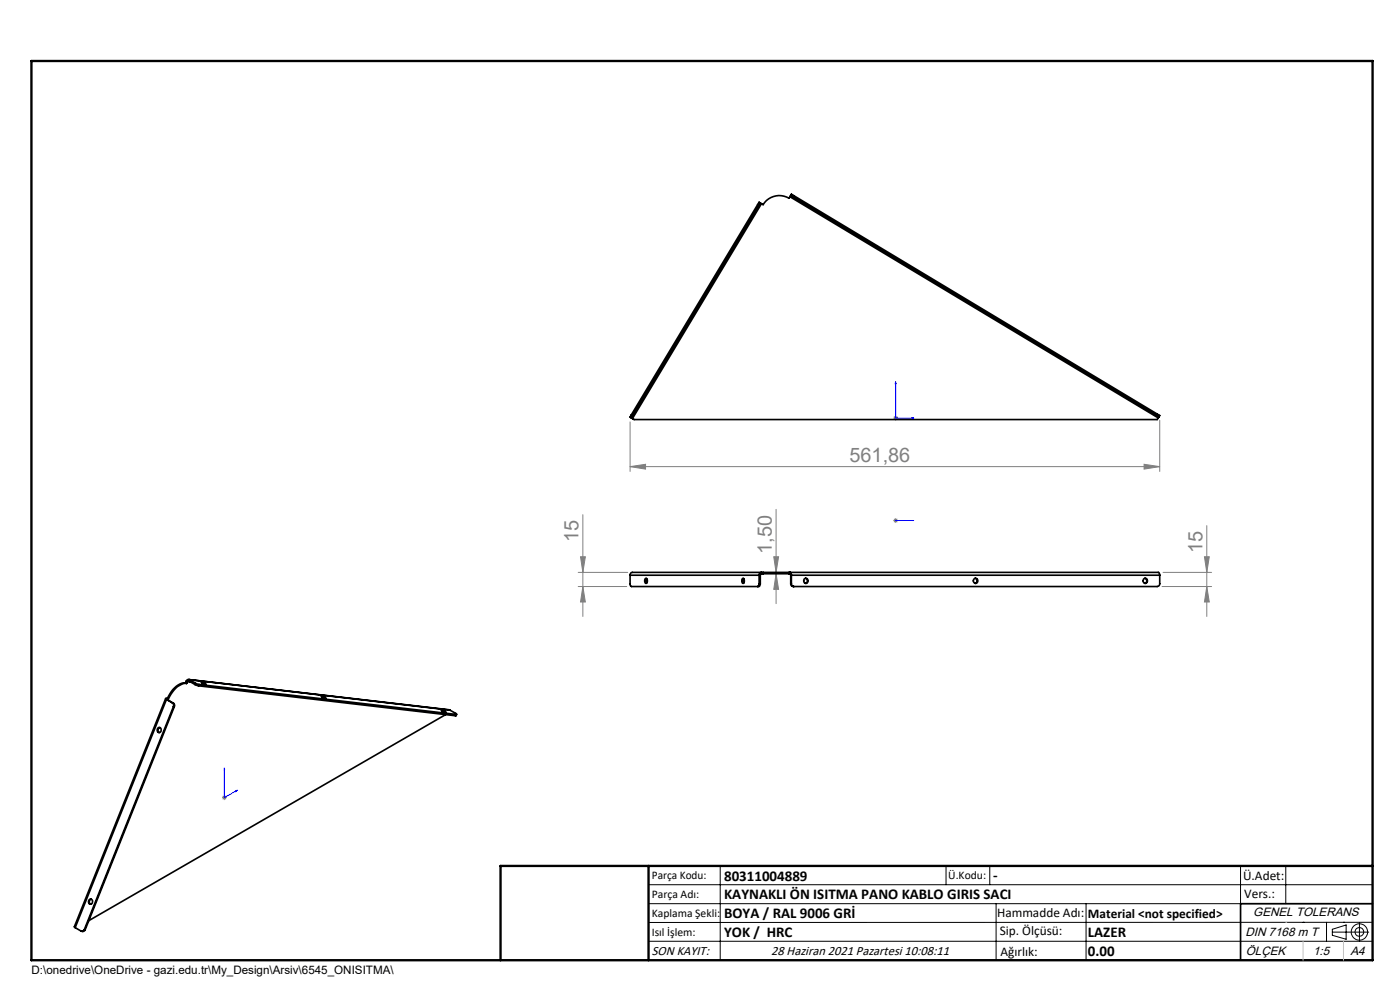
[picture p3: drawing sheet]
<svg xmlns="http://www.w3.org/2000/svg" width="297mm" height="210mm" viewBox="0 0 297 210" stroke-linecap="round" stroke-linejoin="round" font-family="sans-serif">
<g fill="none" stroke="#000" stroke-width=".21">
<path d="M137.6 187.7h153.6M137.6 191.7h153.6M137.6 199.7h153.6M152.8 183.7v20M200.7 183.7v4M210 183.7v4M211.3 191.7v12M230.4 191.7v12M263.2 183.7v20M272.8 183.7v8M276.4 195.6h.1M281.4 195.6v4.1"/>
<path d="M282.6 197.7h7.8M282.6 197.1l3-.9v3l-3-.8zM285 195.6h.1M288.4 195.8v3.8M291.2 195.6l-153.6 .1"/>
<circle cx="288.4" cy="197.7" r="1.74"/>
<circle cx="288.4" cy="197.7" r=".93"/>
</g>
<path d="M190 81v7.7h3.9M190 81l.1 .4h-.2zM193.5 88.6l.4 .1-.4 .1zM189.9 110.4h.2zM190 110.4h.1M190 110.4h3.9M193.9 110.4h-.4h.4M47.6 162.9v6.3l2.7-1.6M47.6 162.9v.4zM50.1 167.7l.2-.1-.2 .3z" fill="none" stroke="#00f" stroke-width=".21"/>
<g fill="none" stroke="#808080" stroke-width=".21">
<path d="M133.7 99l3.2-.5v1zM133.7 89.5v10.5M133.7 99h112.3M189.5 88.7h1M189.7 88.3l.7 .7M190 88.2v1M190.4 88.3l-.7 .7M242.7 98.5l3.3 .5-3.3 .5zM246 89.1v10.9M123.2 118.1h1l-.6 3.3zM123.6 109.2v21.6M164.1 118.1h1.1l-.6 3.3z"/>
<path d="M164.6 108v20M189.5 110.4h1M189.7 110.1l.7 .7M190 109.9v1M190.4 110.1l-.7 .7M255.5 118.1h1l-.5 3.3zM256 111.5v19.3M122.7 121.4h10.5M122.7 124.4h10.3M123.6 124.4l.6 3.3h-1zM164.6 121.7l.6 3.3h-1.1zM246.5 124.4h10.5"/>
<path d="M246.7 121.4h10.3M256 124.4l.5 3.3h-1zM47.1 169.2h1M47.2 168.8l.7 .7M47.6 168.7v1M47.9 168.8l-.7 .7"/>
</g>
<path d="M106.2 203.7h185" fill="none" stroke="#000" stroke-width=".25"/>
<path d="M291.2 191.7h-28v12" fill="none" stroke="#000" stroke-width=".35"/>
<path d="M6.7 12.9h284.5v190.8h-284.5zM137.6 183.7v20M291.2 183.7h-185v20" fill="none" stroke="#000" stroke-width=".5"/>
<path d="M272.8 195.6h.1M276.4 199.7v4M285 199.7v4" fill="none" stroke="#c0c0c0" stroke-width=".21"/>
<g fill="#00f">
<path d="M193.5 88.6l.4 .1-.4 .1zM190 81l.1 .4h-.2z"/>
<path d="M193.5 110.4h.4zM189.9 110.4h.2z"/>
<path d="M50.1 167.7l.2-.1-.2 .3zM47.6 162.9v.4z"/>
</g>
<g fill="#808080">
<path d="M133.7 99l3.2-.5v1zM242.7 98.5l3.3 .5-3.3 .5z"/>
<path d="M164.6 121.7l.6 3.3h-1.1zM164.1 118.1h1.1l-.6 3.3z"/>
<path d="M123.2 118.1h1l-.6 3.3zM123.6 124.4l.6 3.3h-1z"/>
<path d="M256 124.4l.5 3.3h-1zM255.5 118.1h1l-.5 3.3z"/>
</g>
<g fill="none" stroke="#000" stroke-width=".35">
<path d="M160.7 43.4l.3 .2M160.7 43.4l-26.8 44.6M161 43.6l-26.8 44.5M161.3 43.1l-.3 .5M161.3 43.1l-.3-.2-.3 .5M161.3 43.1l.2 .1M161.5 43.2l-27.3 45.6M167.6 41.7l-.2 .3a4.1 4.1 0 0 0-5.5 1.4l-.4-.2M167.6 41.7l78.1 46.9M167.7 41.4l.5 .4M167.7 41.4l.2-.2 .5 .3M167.7 41.4l-.1 .3"/>
<path d="M168.2 41.8l77.2 46.3M168.4 41.5l-.2 .3M168.4 41.5l77.1 46.3M133.9 88.6l.3 .2M133.9 88l-.2 .4 .2 .2M133.9 88l.3 .1M134.2 88.1l-.3 .5M245.4 88.1l.5 .3M245.5 87.8l.5 .3-.1 .3M245.5 87.8l-.1 .3M245.7 88.6l-.2 .4h-111l-.3-.2M245.9 88.4l-.2 .2"/>
<path d="M133.7 122v2l.2 .4h27.1l.1-.1 .2-.5M133.7 122h27.6M136.9 122.7a.5 .5 0 0 1 .4 .5 .5 .5 0 0 1-.4 .5l-.1-.3zM137.2 122.7l-.2 .4 .2 .6M157.5 122.7a.55 .55 0 0 1 .5 .5 .55 .55 0 0 1-.3 .5 .62 .62 0 0 1-.2-1zM157.8 122.7l-.2 .4 .2 .6M161 123.8l-.1 .5-.2 .1M161 123.8h.3M161.3 122v1.8M161.5 121.7v-.3a.55 .55 0 0 0-.5 .6v1.8M161.5 121.7l-.2 .3M161.5 121.7h.4"/>
<path d="M161.9 121.7h5.5M161.9 121.4h5.5M161.9 121.4h-27.7a.55 .55 0 0 0-.5 .6M161.9 121.4v.3M167.4 121.4h78.4l.2 .6M167.4 121.4v.3M167.4 121.7h.2M167.6 121.7v-.3l.3 .5v1.9M167.6 121.7l.1 .3M167.7 122h78.3M167.7 123.8h.2M167.7 122v1.8"/>
<path d="M167.9 123.8a.55 .55 0 0 0 .5 .6M170.6 122.8a.49 .49 0 0 1 .7 .1 .49 .49 0 0 1 0 .6 .49 .49 0 0 1-.7 .1zM170.9 122.7a.58 .58 0 0 1 .4 .5 .58 .58 0 0 1-.4 .5M206.9 122.7a.58 .58 0 0 1 .4 .5 .58 .58 0 0 1-.4 .5M242.6 122.8a.49 .49 0 0 1 .7 .1 .49 .49 0 0 1 0 .6 .49 .49 0 0 1-.7 .1zM242.9 122.7a.58 .58 0 0 1 .4 .5 .58 .58 0 0 1-.4 .5M246 122v1.8a.55 .55 0 0 1-.5 .6h-77.3a.55 .55 0 0 1-.5-.6M33.4 154.5a.51 .51 0 0 1 .9 .2 .51 .51 0 0 1-.6 .7l-.3-.3zM33.9 154.3a.58 .58 0 0 0-.4 .5 .58 .58 0 0 0 .3 .6M35.1 148.2l-19.3 48.4 .1 .2M35.2 148.2l-.1 .1 .2 .1M35.2 148.2l.3 .1"/>
<path d="M35.2 148.2h.3M35.3 148.4l-19.4 48.4M35.3 148.4l1.3 .7M35.3 148.4h.2M35.5 148.3v.1M35.5 148.3h.2M35.5 148.4l1.3 .7M35.5 148.2l.2 .1M36.6 149.1l.2 .3v.5M36.6 149.1h.2M36.8 149.1l.2 .5v.3M36.8 149.9l-18.9 47.3"/>
<path d="M36.8 149.9h.2M37 149.9l-18.9 47.3M39.4 144.8a4.4 4.4 0 0 0-3.7 2.9l-.2 .5M39.4 144.8l.2 .2M39.5 144.5l.2 .1M39.5 144.5l-.1 .3M39.6 145a4.3 4.3 0 0 0-3.7 2.8l-.2 .5M39.7 144.6l-.1 .4M39.7 144.6l.8 .1M40 144.1l55.4 6.5M40.1 144.5l-.4 .1M40.1 144.5l1.2 .7"/>
<path d="M40.2 144.2a.5 .5 0 0 0-.7 .3M40.2 144.2l55.2 6.4M40.2 144.2l1.3 .7M40.2 144.2l-.1 .3M41.3 145.2l.8 .3M41.5 144.9l.7 .3M41.5 144.9l-.2 .3M42.1 145.5l54.5 6.3M42.2 145.2l-.1 .3M42.2 145.2l54.6 6.3M42.7 144.7l1 .4-.7-.1zM68.2 147.7l.9 .4-.6-.2z"/>
<path d="M93.6 150.6l1 .5-.7-.2zM94.5 151.6l-75.7 43.7M95.4 150.6l1.3 .7 .2 .2h-.1M96.8 151.5l-.2 .3M96.9 151.5l-.3 .3M15.9 196.8l1.3 .7a.5 .5 0 0 0 .7-.3M17.9 197.2h.2M18.1 197.2a.5 .5 0 0 1-.7 .3M19 190.8a.49 .49 0 0 1 .6 .5 .49 .49 0 0 1-.7 .4l-.1-.4zM19.4 190.7a.58 .58 0 0 0-.5 .5 .58 .58 0 0 0 .3 .6"/>
<circle cx="207" cy="123.2" r=".53"/>
</g>
<g font-size="4.2" fill="#808080">
<text x="180.2" y="98">561,86</text>
<text x="122.7" y="115" transform="rotate(-90 122.7 115)">15</text>
<text x="163.7" y="117.4" transform="rotate(-90 163.7 117.4)">1,50</text>
<text x="255.1" y="117.4" transform="rotate(-90 255.1 117.4)">15</text>
</g>
<g font-size="3.2">
<text x="153.6" y="186.8">80311004889</text>
<text x="153.6" y="190.8">KAYNAKLI ÖN ISITMA PANO KABLO GIRIS SACI</text>
<text x="210.7" y="186.6">-</text>
<text x="153.6" y="194.8">BOYA / RAL 9006 GRİ</text>
<text x="153.6" y="198.8">YOK / HRC</text>
<text x="230.8" y="198.7">LAZER</text>
<text x="230.8" y="202.8">0.00</text>
</g>
<g font-size="2.8">
<text x="263.7" y="186.7">Ü.Adet:</text>
<text x="263.9" y="190.5">Vers.:</text>
<text x="211.5" y="194.5">Hammadde Adı:</text>
<text x="230.8" y="194.7">Material &lt;not specified&gt;</text>
<text x="138.3" y="202.6">SON KAYIT:</text>
<text x="163.6" y="202.6">28 Haziran 2021 Pazartesi 10:08:11</text>
<text x="212.1" y="198.4">Sip. Ölçüsü:</text>
<text x="212.2" y="202.7">Ağırlık:</text>
</g>
<g font-size="2.6">
<text x="265.9" y="194.4">GENEL TOLERANS</text>
<text x="264.2" y="198.5">DIN 7168 m T</text>
<text x="264.3" y="202.6">ÖLÇEK</text>
<text x="278.5" y="202.6">1:5</text>
<text x="286.5" y="202.6">A4</text>
</g>
<g font-size="2.5">
<text x="138.3" y="186.4">Parça Kodu:</text>
<text x="138.3" y="190.5">Parça Adı:</text>
<text x="201.2" y="186.5">Ü.Kodu:</text>
<text x="138.3" y="194.5">Kaplama Şekli:</text>
<text x="138.3" y="198.6">Isıl İşlem:</text>
<text x="6.7" y="206.7">D:\onedrive\OneDrive - gazi.edu.tr\My_Design\Arsiv\6545_ONISITMA\</text>
</g>
</svg>
